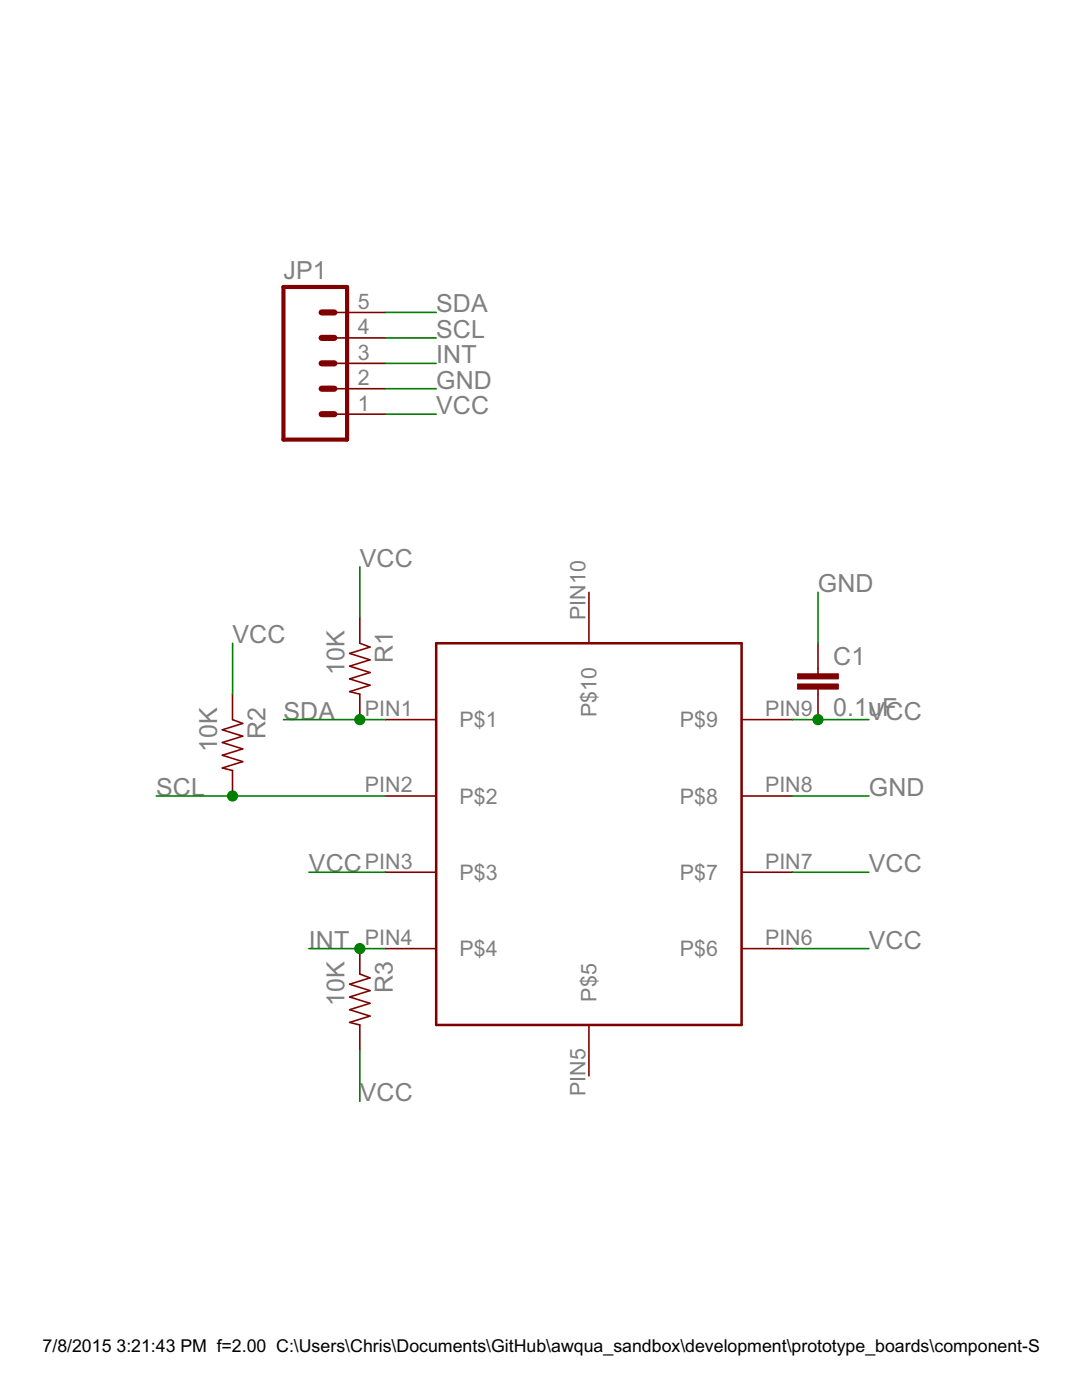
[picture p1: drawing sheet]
<?xml version="1.0" encoding="utf-8"?>
<!DOCTYPE eagle SYSTEM "eagle.dtd">
<!--
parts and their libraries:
SparkFun-Connectors: Licensing: CC v3.0 Share-Alike You are welcome to use this library for commercial purposes.
-->
<eagle version="7.2.0">
<drawing>
<settings>
<setting alwaysvectorfont="no"/>
<setting verticaltext="up"/>
</settings>
<grid distance="0.1" unitdist="inch" unit="inch" style="lines" multiple="1" display="yes" altdistance="0.01" altunitdist="inch" altunit="inch"/>
<schematic xreflabel="%F%N/%S.%C%R" xrefpart="/%S.%C%R">
<libraries>
<library name="SparkFun-Connectors">
<symbols>
<symbol name="M05">
<wire x1="3.81" y1="-7.62" x2="-2.54" y2="-7.62" width="0.4064" layer="94"/>
<wire x1="1.27" y1="0" x2="2.54" y2="0" width="0.6096" layer="94"/>
<wire x1="1.27" y1="-2.54" x2="2.54" y2="-2.54" width="0.6096" layer="94"/>
<wire x1="1.27" y1="-5.08" x2="2.54" y2="-5.08" width="0.6096" layer="94"/>
<wire x1="-2.54" y1="7.62" x2="-2.54" y2="-7.62" width="0.4064" layer="94"/>
<wire x1="3.81" y1="-7.62" x2="3.81" y2="7.62" width="0.4064" layer="94"/>
<wire x1="-2.54" y1="7.62" x2="3.81" y2="7.62" width="0.4064" layer="94"/>
<wire x1="1.27" y1="5.08" x2="2.54" y2="5.08" width="0.6096" layer="94"/>
<wire x1="1.27" y1="2.54" x2="2.54" y2="2.54" width="0.6096" layer="94"/>
<text x="-2.54" y="-10.16" size="1.778" layer="96">&gt;VALUE</text>
<text x="-2.54" y="8.382" size="1.778" layer="95">&gt;NAME</text>
<pin name="1" x="7.62" y="-5.08" visible="pad" length="middle" direction="pas" swaplevel="1" rot="R180"/>
<pin name="2" x="7.62" y="-2.54" visible="pad" length="middle" direction="pas" swaplevel="1" rot="R180"/>
<pin name="3" x="7.62" y="0" visible="pad" length="middle" direction="pas" swaplevel="1" rot="R180"/>
<pin name="4" x="7.62" y="2.54" visible="pad" length="middle" direction="pas" swaplevel="1" rot="R180"/>
<pin name="5" x="7.62" y="5.08" visible="pad" length="middle" direction="pas" swaplevel="1" rot="R180"/>
</symbol>
</symbols>
<devicesets>
<deviceset name="M05" prefix="JP" uservalue="yes">
<gates>
<gate name="G$1" symbol="M05" x="-2.54" y="0"/>
</gates>
<devices>
<device name="PTH" package="1X05">
<connects>
<connect gate="G$1" pin="1" pad="1"/>
<connect gate="G$1" pin="2" pad="2"/>
<connect gate="G$1" pin="3" pad="3"/>
<connect gate="G$1" pin="4" pad="4"/>
<connect gate="G$1" pin="5" pad="5"/>
</connects>
<technologies>
<technology name=""/>
</technologies>
</device>
<device name="1.27MM" package="1X05-1.27MM">
<connects>
<connect gate="G$1" pin="1" pad="1"/>
<connect gate="G$1" pin="2" pad="2"/>
<connect gate="G$1" pin="3" pad="3"/>
<connect gate="G$1" pin="4" pad="4"/>
<connect gate="G$1" pin="5" pad="5"/>
</connects>
<technologies>
<technology name=""/>
</technologies>
</device>
<device name="LOCK" package="1X05_LOCK">
<connects>
<connect gate="G$1" pin="1" pad="1"/>
<connect gate="G$1" pin="2" pad="2"/>
<connect gate="G$1" pin="3" pad="3"/>
<connect gate="G$1" pin="4" pad="4"/>
<connect gate="G$1" pin="5" pad="5"/>
</connects>
<technologies>
<technology name=""/>
</technologies>
</device>
<device name="LOCK_LONGPADS" package="1X05_LOCK_LONGPADS">
<connects>
<connect gate="G$1" pin="1" pad="1"/>
<connect gate="G$1" pin="2" pad="2"/>
<connect gate="G$1" pin="3" pad="3"/>
<connect gate="G$1" pin="4" pad="4"/>
<connect gate="G$1" pin="5" pad="5"/>
</connects>
<technologies>
<technology name=""/>
</technologies>
</device>
<device name="PTH_LONGPADS" package="1X05_LONGPADS">
<connects>
<connect gate="G$1" pin="1" pad="1"/>
<connect gate="G$1" pin="2" pad="2"/>
<connect gate="G$1" pin="3" pad="3"/>
<connect gate="G$1" pin="4" pad="4"/>
<connect gate="G$1" pin="5" pad="5"/>
</connects>
<technologies>
<technology name=""/>
</technologies>
</device>
<device name="SMD" package="1X05-1MM">
<connects>
<connect gate="G$1" pin="1" pad="1"/>
<connect gate="G$1" pin="2" pad="2"/>
<connect gate="G$1" pin="3" pad="3"/>
<connect gate="G$1" pin="4" pad="4"/>
<connect gate="G$1" pin="5" pad="5"/>
</connects>
<technologies>
<technology name=""/>
</technologies>
</device>
<device name="SMD2" package="1X05-1MM-RA">
<connects>
<connect gate="G$1" pin="1" pad="1"/>
<connect gate="G$1" pin="2" pad="2"/>
<connect gate="G$1" pin="3" pad="3"/>
<connect gate="G$1" pin="4" pad="4"/>
<connect gate="G$1" pin="5" pad="5"/>
</connects>
<technologies>
<technology name=""/>
</technologies>
</device>
<device name="NO_SILK" package="1X05_NO_SILK">
<connects>
<connect gate="G$1" pin="1" pad="1"/>
<connect gate="G$1" pin="2" pad="2"/>
<connect gate="G$1" pin="3" pad="3"/>
<connect gate="G$1" pin="4" pad="4"/>
<connect gate="G$1" pin="5" pad="5"/>
</connects>
<technologies>
<technology name=""/>
</technologies>
</device>
</devices>
</deviceset>
</devicesets>
</library>
<library name="awqua_eagle_library">
<symbols>
<symbol name="SI1132">
<wire x1="0" y1="0" x2="30.48" y2="0" width="0.254" layer="94"/>
<wire x1="30.48" y1="0" x2="30.48" y2="38.1" width="0.254" layer="94"/>
<wire x1="30.48" y1="38.1" x2="0" y2="38.1" width="0.254" layer="94"/>
<wire x1="0" y1="38.1" x2="0" y2="0" width="0.254" layer="94"/>
<pin name="P$1" x="-5.08" y="30.48" length="middle"/>
<pin name="P$2" x="-5.08" y="22.86" length="middle"/>
<pin name="P$3" x="-5.08" y="15.24" length="middle"/>
<pin name="P$4" x="-5.08" y="7.62" length="middle"/>
<pin name="P$5" x="15.24" y="-5.08" length="middle" rot="R90"/>
<pin name="P$6" x="35.56" y="7.62" length="middle" rot="R180"/>
<pin name="P$7" x="35.56" y="15.24" length="middle" rot="R180"/>
<pin name="P$8" x="35.56" y="22.86" length="middle" rot="R180"/>
<pin name="P$9" x="35.56" y="30.48" length="middle" rot="R180"/>
<pin name="P$10" x="15.24" y="43.18" length="middle" rot="R270"/>
</symbol>
</symbols>
<devicesets>
<deviceset name="SI1132">
<gates>
<gate name="G$1" symbol="SI1132" x="0" y="0"/>
</gates>
<devices>
<device name="" package="SI1132">
<connects>
<connect gate="G$1" pin="P$1" pad="PIN1"/>
<connect gate="G$1" pin="P$10" pad="PIN10"/>
<connect gate="G$1" pin="P$2" pad="PIN2"/>
<connect gate="G$1" pin="P$3" pad="PIN3"/>
<connect gate="G$1" pin="P$4" pad="PIN4"/>
<connect gate="G$1" pin="P$5" pad="PIN5"/>
<connect gate="G$1" pin="P$6" pad="PIN6"/>
<connect gate="G$1" pin="P$7" pad="PIN7"/>
<connect gate="G$1" pin="P$8" pad="PIN8"/>
<connect gate="G$1" pin="P$9" pad="PIN9"/>
</connects>
<technologies>
<technology name=""/>
</technologies>
</device>
</devices>
</deviceset>
</devicesets>
</library>
<library name="SparkFun-Capacitors">
<symbols>
<symbol name="CAP">
<wire x1="0" y1="2.54" x2="0" y2="2.032" width="0.1524" layer="94"/>
<wire x1="0" y1="0" x2="0" y2="0.508" width="0.1524" layer="94"/>
<text x="1.524" y="2.921" size="1.778" layer="95">&gt;NAME</text>
<text x="1.524" y="-2.159" size="1.778" layer="96">&gt;VALUE</text>
<rectangle x1="-2.032" y1="0.508" x2="2.032" y2="1.016" layer="94"/>
<rectangle x1="-2.032" y1="1.524" x2="2.032" y2="2.032" layer="94"/>
<pin name="1" x="0" y="5.08" visible="off" length="short" direction="pas" swaplevel="1" rot="R270"/>
<pin name="2" x="0" y="-2.54" visible="off" length="short" direction="pas" swaplevel="1" rot="R90"/>
</symbol>
</symbols>
<devicesets>
<deviceset name="CAP" prefix="C" uservalue="yes">
<gates>
<gate name="G$1" symbol="CAP" x="0" y="0"/>
</gates>
<devices>
<device name="PTH" package="CAP-PTH-SMALL">
<connects>
<connect gate="G$1" pin="1" pad="1"/>
<connect gate="G$1" pin="2" pad="2"/>
</connects>
<technologies>
<technology name=""/>
</technologies>
</device>
<device name="PTH2" package="CAP-PTH-SMALL2">
<connects>
<connect gate="G$1" pin="1" pad="1"/>
<connect gate="G$1" pin="2" pad="2"/>
</connects>
<technologies>
<technology name=""/>
</technologies>
</device>
<device name="0805" package="0805">
<connects>
<connect gate="G$1" pin="1" pad="1"/>
<connect gate="G$1" pin="2" pad="2"/>
</connects>
<technologies>
<technology name=""/>
</technologies>
</device>
<device name="PTH3" package="CAP-PTH-LARGE">
<connects>
<connect gate="G$1" pin="1" pad="1"/>
<connect gate="G$1" pin="2" pad="2"/>
</connects>
<technologies>
<technology name=""/>
</technologies>
</device>
<device name="SMD" package="GRM43D">
<connects>
<connect gate="G$1" pin="1" pad="A"/>
<connect gate="G$1" pin="2" pad="C"/>
</connects>
<technologies>
<technology name=""/>
</technologies>
</device>
<device name="0603-CAP" package="0603-CAP">
<connects>
<connect gate="G$1" pin="1" pad="1"/>
<connect gate="G$1" pin="2" pad="2"/>
</connects>
<technologies>
<technology name=""/>
</technologies>
</device>
<device name="0402-CAP" package="0402-CAP">
<connects>
<connect gate="G$1" pin="1" pad="1"/>
<connect gate="G$1" pin="2" pad="2"/>
</connects>
<technologies>
<technology name=""/>
</technologies>
</device>
<device name="PTH1" package="CAP-PTH-5MM">
<connects>
<connect gate="G$1" pin="1" pad="1"/>
<connect gate="G$1" pin="2" pad="2"/>
</connects>
<technologies>
<technology name=""/>
</technologies>
</device>
<device name="_" package="AXIAL-5MM">
<connects>
<connect gate="G$1" pin="1" pad="P$1"/>
<connect gate="G$1" pin="2" pad="P$2"/>
</connects>
<technologies>
<technology name=""/>
</technologies>
</device>
<device name="1210" package="1210">
<connects>
<connect gate="G$1" pin="1" pad="1"/>
<connect gate="G$1" pin="2" pad="2"/>
</connects>
<technologies>
<technology name=""/>
</technologies>
</device>
<device name="1206" package="1206">
<connects>
<connect gate="G$1" pin="1" pad="1"/>
<connect gate="G$1" pin="2" pad="2"/>
</connects>
<technologies>
<technology name=""/>
</technologies>
</device>
<device name="ASMD" package="CTZ3">
<connects>
<connect gate="G$1" pin="1" pad="+"/>
<connect gate="G$1" pin="2" pad="-"/>
</connects>
<technologies>
<technology name=""/>
</technologies>
</device>
<device name="KIT" package="CAP-PTH-SMALL-KIT">
<connects>
<connect gate="G$1" pin="1" pad="1"/>
<connect gate="G$1" pin="2" pad="2"/>
</connects>
<technologies>
<technology name=""/>
</technologies>
</device>
<device name="EZ" package="CAP-PTH-SMALLEZ">
<connects>
<connect gate="G$1" pin="1" pad="1"/>
<connect gate="G$1" pin="2" pad="2"/>
</connects>
<technologies>
<technology name=""/>
</technologies>
</device>
</devices>
</deviceset>
</devicesets>
</library>
<library name="SparkFun-Resistors">
<symbols>
<symbol name="RESISTOR">
<wire x1="-2.54" y1="0" x2="-2.159" y2="1.016" width="0.1524" layer="94"/>
<wire x1="-2.159" y1="1.016" x2="-1.524" y2="-1.016" width="0.1524" layer="94"/>
<wire x1="-1.524" y1="-1.016" x2="-0.889" y2="1.016" width="0.1524" layer="94"/>
<wire x1="-0.889" y1="1.016" x2="-0.254" y2="-1.016" width="0.1524" layer="94"/>
<wire x1="-0.254" y1="-1.016" x2="0.381" y2="1.016" width="0.1524" layer="94"/>
<wire x1="0.381" y1="1.016" x2="1.016" y2="-1.016" width="0.1524" layer="94"/>
<wire x1="1.016" y1="-1.016" x2="1.651" y2="1.016" width="0.1524" layer="94"/>
<wire x1="1.651" y1="1.016" x2="2.286" y2="-1.016" width="0.1524" layer="94"/>
<wire x1="2.286" y1="-1.016" x2="2.54" y2="0" width="0.1524" layer="94"/>
<text x="-3.81" y="1.4986" size="1.778" layer="95">&gt;NAME</text>
<text x="-3.81" y="-3.302" size="1.778" layer="96">&gt;VALUE</text>
<pin name="2" x="5.08" y="0" visible="off" length="short" direction="pas" swaplevel="1" rot="R180"/>
<pin name="1" x="-5.08" y="0" visible="off" length="short" direction="pas" swaplevel="1"/>
</symbol>
</symbols>
<devicesets>
<deviceset name="RESISTOR" prefix="R" uservalue="yes">
<gates>
<gate name="G$1" symbol="RESISTOR" x="0" y="0"/>
</gates>
<devices>
<device name="1206" package="1206">
<connects>
<connect gate="G$1" pin="1" pad="1"/>
<connect gate="G$1" pin="2" pad="2"/>
</connects>
<technologies>
<technology name=""/>
</technologies>
</device>
<device name="AXIAL-0.3" package="AXIAL-0.3">
<connects>
<connect gate="G$1" pin="1" pad="P$1"/>
<connect gate="G$1" pin="2" pad="P$2"/>
</connects>
<technologies>
<technology name=""/>
</technologies>
</device>
<device name="2010" package="R2010">
<connects>
<connect gate="G$1" pin="1" pad="1"/>
<connect gate="G$1" pin="2" pad="2"/>
</connects>
<technologies>
<technology name=""/>
</technologies>
</device>
<device name="0805-RES" package="0805">
<connects>
<connect gate="G$1" pin="1" pad="1"/>
<connect gate="G$1" pin="2" pad="2"/>
</connects>
<technologies>
<technology name=""/>
</technologies>
</device>
<device name="0603-RES" package="0603-RES">
<connects>
<connect gate="G$1" pin="1" pad="1"/>
<connect gate="G$1" pin="2" pad="2"/>
</connects>
<technologies>
<technology name=""/>
</technologies>
</device>
<device name="0603" package="0603-RES">
<connects>
<connect gate="G$1" pin="1" pad="1"/>
<connect gate="G$1" pin="2" pad="2"/>
</connects>
<technologies>
<technology name=""/>
</technologies>
</device>
<device name="PTH-1/6W" package="1/6W-RES">
<connects>
<connect gate="G$1" pin="1" pad="1"/>
<connect gate="G$1" pin="2" pad="2"/>
</connects>
<technologies>
<technology name=""/>
</technologies>
</device>
<device name="2512" package="R2512">
<connects>
<connect gate="G$1" pin="1" pad="1"/>
<connect gate="G$1" pin="2" pad="2"/>
</connects>
<technologies>
<technology name=""/>
</technologies>
</device>
<device name="PTH-1/4W" package="AXIAL-0.4">
<connects>
<connect gate="G$1" pin="1" pad="P$1"/>
<connect gate="G$1" pin="2" pad="P$2"/>
</connects>
<technologies>
<technology name=""/>
</technologies>
</device>
<device name="PTH-1/2W" package="AXIAL-0.5">
<connects>
<connect gate="G$1" pin="1" pad="P$1"/>
<connect gate="G$1" pin="2" pad="P$2"/>
</connects>
<technologies>
<technology name=""/>
</technologies>
</device>
<device name="PTH-1W" package="AXIAL-0.6">
<connects>
<connect gate="G$1" pin="1" pad="P$1"/>
<connect gate="G$1" pin="2" pad="P$2"/>
</connects>
<technologies>
<technology name=""/>
</technologies>
</device>
<device name="PTH-2W" package="AXIAL-0.8">
<connects>
<connect gate="G$1" pin="1" pad="P$1"/>
<connect gate="G$1" pin="2" pad="P$2"/>
</connects>
<technologies>
<technology name=""/>
</technologies>
</device>
<device name="KIT" package="AXIAL-0.3-KIT">
<connects>
<connect gate="G$1" pin="1" pad="P$1"/>
<connect gate="G$1" pin="2" pad="P$2"/>
</connects>
<technologies>
<technology name=""/>
</technologies>
</device>
<device name="EZ" package="AXIAL-0.3EZ">
<connects>
<connect gate="G$1" pin="1" pad="P$1"/>
<connect gate="G$1" pin="2" pad="P$2"/>
</connects>
<technologies>
<technology name=""/>
</technologies>
</device>
</devices>
</deviceset>
</devicesets>
</library>
</libraries>
<attributes>
</attributes>
<variantdefs>
</variantdefs>
<classes>
<class number="0" name="default" width="0" drill="0">
</class>
</classes>
<parts>
<part name="JP1" library="SparkFun-Connectors" deviceset="M05" device="PTH"/>
<part name="U$1" library="awqua_eagle_library" deviceset="SI1132" device=""/>
<part name="C1" library="SparkFun-Capacitors" deviceset="CAP" device="0603-CAP" value="0.1uF"/>
<part name="R1" library="SparkFun-Resistors" deviceset="RESISTOR" device="0603" value="10K"/>
<part name="R2" library="SparkFun-Resistors" deviceset="RESISTOR" device="0603" value="10K"/>
<part name="R3" library="SparkFun-Resistors" deviceset="RESISTOR" device="0603" value="10K"/>
</parts>
<sheets>
<sheet>
<plain>
</plain>
<instances>
<instance part="JP1" gate="G$1" x="-12.7" y="66.04"/>
<instance part="U$1" gate="G$1" x="0" y="0"/>
<instance part="C1" gate="G$1" x="38.1" y="33.02"/>
<instance part="R1" gate="G$1" x="-7.62" y="35.56" rot="R270"/>
<instance part="R2" gate="G$1" x="-20.32" y="27.94" rot="R270"/>
<instance part="R3" gate="G$1" x="-7.62" y="2.54" rot="R270"/>
</instances>
<busses>
</busses>
<nets>
<net name="SDA" class="0">
<segment>
<pinref part="U$1" gate="G$1" pin="P$1"/>
<wire x1="-15.24" y1="30.48" x2="-7.62" y2="30.48" width="0.1524" layer="91"/>
<label x="-15.24" y="30.48" size="1.778" layer="95"/>
<pinref part="R1" gate="G$1" pin="2"/>
<wire x1="-7.62" y1="30.48" x2="-5.08" y2="30.48" width="0.1524" layer="91"/>
<junction x="-7.62" y="30.48"/>
</segment>
<segment>
<pinref part="JP1" gate="G$1" pin="5"/>
<wire x1="0" y1="71.12" x2="-5.08" y2="71.12" width="0.1524" layer="91"/>
<label x="0" y="71.12" size="1.778" layer="95"/>
</segment>
</net>
<net name="VCC" class="0">
<segment>
<wire x1="43.18" y1="30.48" x2="38.1" y2="30.48" width="0.1524" layer="91"/>
<label x="43.18" y="30.48" size="1.778" layer="95"/>
<pinref part="U$1" gate="G$1" pin="P$9"/>
<pinref part="C1" gate="G$1" pin="2"/>
<wire x1="38.1" y1="30.48" x2="35.56" y2="30.48" width="0.1524" layer="91"/>
<junction x="38.1" y="30.48"/>
</segment>
<segment>
<pinref part="U$1" gate="G$1" pin="P$3"/>
<wire x1="-12.7" y1="15.24" x2="-5.08" y2="15.24" width="0.1524" layer="91"/>
<label x="-12.7" y="15.24" size="1.778" layer="95"/>
</segment>
<segment>
<pinref part="U$1" gate="G$1" pin="P$7"/>
<wire x1="43.18" y1="15.24" x2="35.56" y2="15.24" width="0.1524" layer="91"/>
<label x="43.18" y="15.24" size="1.778" layer="95"/>
</segment>
<segment>
<pinref part="U$1" gate="G$1" pin="P$6"/>
<wire x1="43.18" y1="7.62" x2="35.56" y2="7.62" width="0.1524" layer="91"/>
<label x="43.18" y="7.62" size="1.778" layer="95"/>
</segment>
<segment>
<pinref part="R3" gate="G$1" pin="2"/>
<wire x1="-7.62" y1="-7.62" x2="-7.62" y2="-2.54" width="0.1524" layer="91"/>
<label x="-7.62" y="-7.62" size="1.778" layer="95"/>
</segment>
<segment>
<pinref part="R2" gate="G$1" pin="1"/>
<wire x1="-20.32" y1="38.1" x2="-20.32" y2="33.02" width="0.1524" layer="91"/>
<label x="-20.32" y="38.1" size="1.778" layer="95"/>
</segment>
<segment>
<pinref part="R1" gate="G$1" pin="1"/>
<wire x1="-7.62" y1="45.72" x2="-7.62" y2="40.64" width="0.1524" layer="91"/>
<label x="-7.62" y="45.72" size="1.778" layer="95"/>
</segment>
<segment>
<pinref part="JP1" gate="G$1" pin="1"/>
<wire x1="0" y1="60.96" x2="-5.08" y2="60.96" width="0.1524" layer="91"/>
<label x="0" y="60.96" size="1.778" layer="95"/>
</segment>
</net>
<net name="SCL" class="0">
<segment>
<pinref part="U$1" gate="G$1" pin="P$2"/>
<wire x1="-27.94" y1="22.86" x2="-20.32" y2="22.86" width="0.1524" layer="91"/>
<label x="-27.94" y="22.86" size="1.778" layer="95"/>
<pinref part="R2" gate="G$1" pin="2"/>
<wire x1="-20.32" y1="22.86" x2="-5.08" y2="22.86" width="0.1524" layer="91"/>
<junction x="-20.32" y="22.86"/>
</segment>
<segment>
<pinref part="JP1" gate="G$1" pin="4"/>
<wire x1="0" y1="68.58" x2="-5.08" y2="68.58" width="0.1524" layer="91"/>
<label x="0" y="68.58" size="1.778" layer="95"/>
</segment>
</net>
<net name="INT" class="0">
<segment>
<pinref part="U$1" gate="G$1" pin="P$4"/>
<wire x1="-12.7" y1="7.62" x2="-7.62" y2="7.62" width="0.1524" layer="91"/>
<label x="-12.7" y="7.62" size="1.778" layer="95"/>
<pinref part="R3" gate="G$1" pin="1"/>
<wire x1="-7.62" y1="7.62" x2="-5.08" y2="7.62" width="0.1524" layer="91"/>
<junction x="-7.62" y="7.62"/>
</segment>
<segment>
<pinref part="JP1" gate="G$1" pin="3"/>
<wire x1="0" y1="66.04" x2="-5.08" y2="66.04" width="0.1524" layer="91"/>
<label x="0" y="66.04" size="1.778" layer="95"/>
</segment>
</net>
<net name="GND" class="0">
<segment>
<pinref part="U$1" gate="G$1" pin="P$8"/>
<wire x1="43.18" y1="22.86" x2="35.56" y2="22.86" width="0.1524" layer="91"/>
<label x="43.18" y="22.86" size="1.778" layer="95"/>
</segment>
<segment>
<pinref part="C1" gate="G$1" pin="1"/>
<wire x1="38.1" y1="43.18" x2="38.1" y2="38.1" width="0.1524" layer="91"/>
<label x="38.1" y="43.18" size="1.778" layer="95"/>
</segment>
<segment>
<pinref part="JP1" gate="G$1" pin="2"/>
<wire x1="0" y1="63.5" x2="-5.08" y2="63.5" width="0.1524" layer="91"/>
<label x="0" y="63.5" size="1.778" layer="95"/>
</segment>
</net>
</nets>
</sheet>
</sheets>
</schematic>
</drawing>
</eagle>
